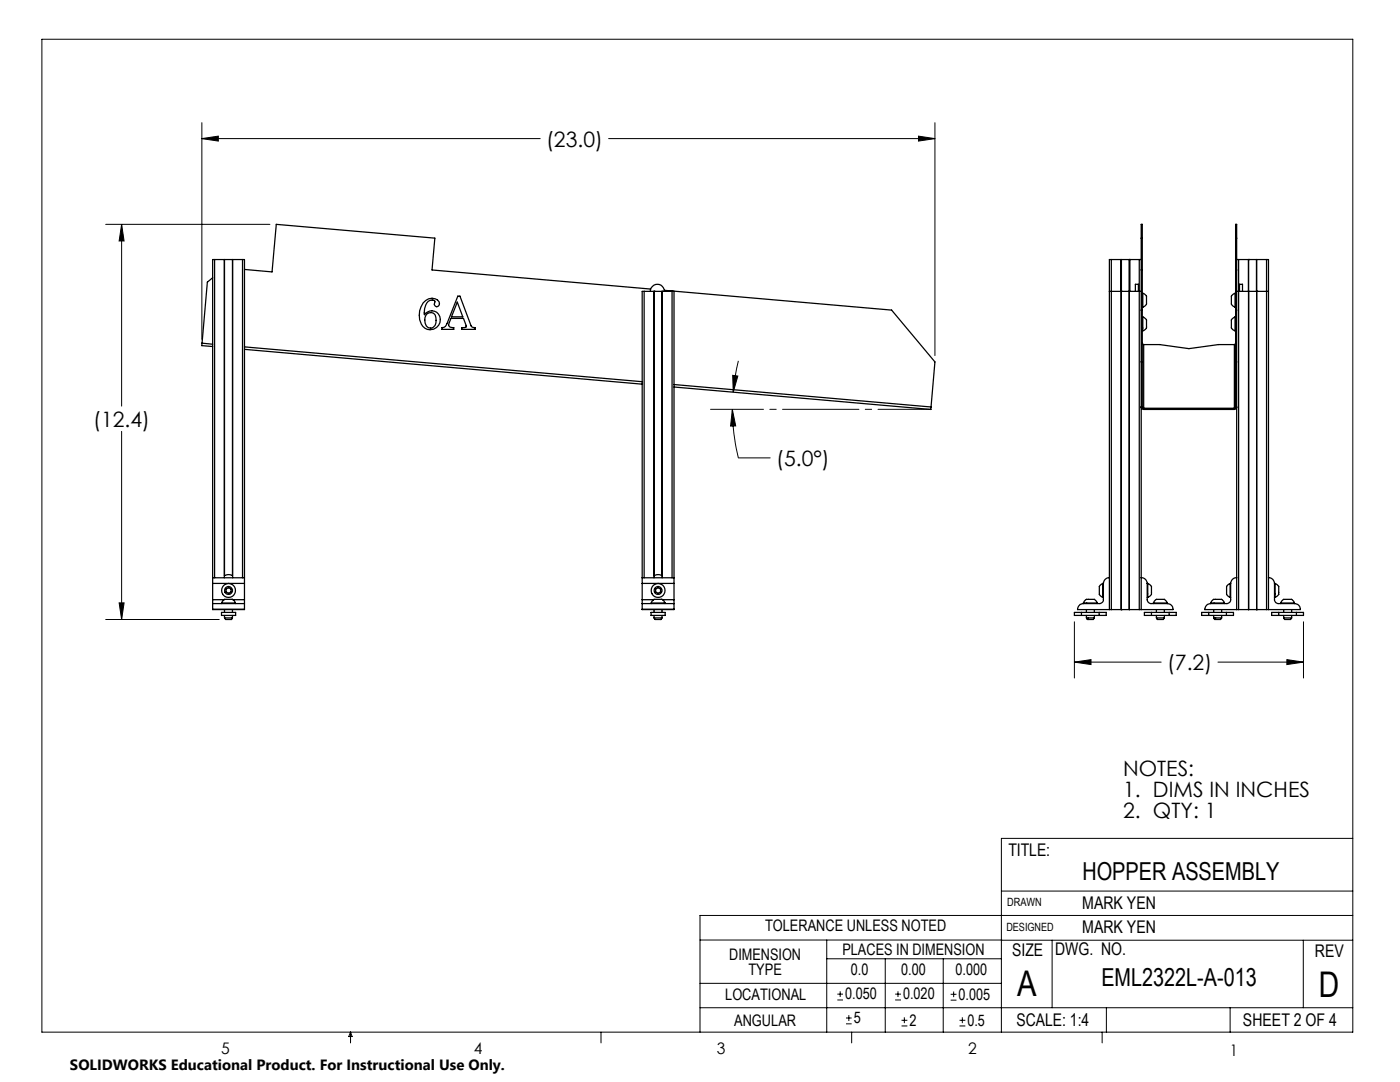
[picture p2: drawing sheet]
<svg xmlns="http://www.w3.org/2000/svg" width="279mm" height="216mm" viewBox="0 0 279 216" stroke-linecap="round" stroke-linejoin="round" font-family="sans-serif">
<g fill="none" stroke="#000" stroke-width=".2">
<path d="M8.4 7.8h261.6v198.2h-261.6zM40.3 24.5v43.2M40.3 27.7h67.5M40.3 27.7l3.3-.5v1zM121.5 27.7h65.1M183.3 27.2l3.3 .5-3.3 .5zM186.6 24.5v46.4M21.1 44.8h32.8M24.3 44.8v36.2M24.3 44.8l.5 3.3h-1zM146.2 74.9l1 .1-.9 3.2zM147.4 72l-.8 3.9-.3 2.3"/>
<path d="M24.3 86.1v37.5M146.2 81.7l.6 3.3h-1zM146.2 81.7a41.8 41.8 0 0 0 1.2 9.7h6.3M21.1 123.6h22.6M23.8 120.3h1l-.5 3.3zM214.4 132.1l3.3-.5v1zM214.4 124.1v11.2M214.4 132.1h17.3M243.1 132.1h17M256.8 131.6l3.3 .5-3.3 .5zM260.1 124.1v11.2M199.8 177.8h70.2"/>
<path d="M270 167.3h-70.2v38.7M139.7 187.6h60.2M139.7 196.2h60.1M165 187.6v18.4M165 191.3h34.8M167.1 199.5h1.1M167.1 198.4h1.1M167.7 197.8v1.1M176.7 191.3v14.7M178.6 199.5h1.2M178.6 198.4h1.2M179.2 197.8v1.1"/>
<path d="M188.2 191.3v14.7M189.7 199.6h1.2M189.7 198.4h1.2M190.3 197.8v1.2M199.8 187.6h70.2M210 187.6v13.5M260.1 187.6v13.5M270 182.7h-130.3v23.3M70 206v2.1M70 206l.3 .8h-.7zM119.9 206v2.1M139.7 201.1h130.3"/>
<path d="M168.8 204.3h1.2M168.8 203.1h1.2M169.4 202.6v1.1M170 206v2.1M179.9 204.7h1.2M179.9 203.6h1.2M180.5 203v1.2M191.5 204.7h1.2M191.5 203.6h1.2M192.1 203v1.2M220 206v2.1M220.8 201.1v4.9"/>
<path d="M245.5 201.1v4.9"/>
</g>
<path d="M185.8 81.7h-44" fill="none" stroke="#000" stroke-width=".2" stroke-dasharray="15.2 1.3 1.3 1.3" stroke-dashoffset="4.7"/>
<g fill="#000">
<path d="M24.3 44.8l.5 3.3h-1zM23.8 120.3h1l-.5 3.3zM40.3 27.7l3.3-.5v1zM183.3 27.2l3.3 .5-3.3 .5zM214.4 132.1l3.3-.5v1zM256.8 131.6l3.3 .5-3.3 .5z"/>
<path d="M146.2 74.9l1 .1-.9 3.2zM146.2 81.7l.6 3.3h-1z"/>
</g>
<g fill="none" stroke="#000" stroke-width=".25">
<path d="M42.4 55.4l-1 .9-1.1 12.2M42.8 51.8h-.4v63.5M42.8 51.8h5.6M42.8 51.8v63.5M44.8 51.8v63.5M44.8 51.8v63.1l.1-.1a1.41 1.41 0 0 1 1.5 .1v-63.1M46.4 51.8v63.5M48.4 51.8h.4v63.5M48.4 51.8v63.5M48.8 53.8l5.5 .5 .8-9.5 31.7 2.7-.6 6.4 43.7 3.8M91.4 59.1h.4l2.2 5.9a.73 .73 0 0 0 .8 .4v.3h-2.7v-.3l.9-.1 .1-.2-.6-1.6h-2.5a1.79 1.79 0 0 0-.4 1.6 .87 .87 0 0 0 1 .3v.3h-2.4v-.3a.99 .99 0 0 0 1-.8zM128.6 58.1h-.4v57.2"/>
<path d="M128.6 58.1h5.5M128.6 58.1v57.2M129.8 58.1a1.41 1.41 0 0 1 1.4-1.4 1.41 1.41 0 0 1 1.4 1.4M130.5 58.1h.1M130.5 58.1v57.2M132.1 58.1l-.1 56.7a1.48 1.48 0 0 0-1.5 .1M132.2 58.1v57.2M132.6 57.9l45.3 4 8.7 10.3-.8 9M134.1 58.1h.4v57.2M134.1 58.1v57.2M221.4 58.1h6.4M221.8 51.8h-.4v69.8"/>
<path d="M221.8 51.8h1.9M221.8 51.8v69.8M223.7 51.8h.1M223.7 51.8v6.3M223.8 58.1h.1M223.8 51.8h1.6M223.8 51.8v69.8M223.8 51.8v6.3M225.4 51.8h.1M225.4 51.8v69.8M225.5 51.8h1.9M225.5 51.8v6.3"/>
<path d="M226.6 58.1v-1.4h.6v1.4M227.4 51.8h.4M227.4 51.8v69.8M227.8 53.9h.2M227.8 47.5h.2M228 58.5h.1M228.1 58.5l.3 .2a.92 .92 0 0 1 .4 1.1 1.12 1.12 0 0 1-.3 1.3l-.4 .2M228.1 58.5v2.8M246.5 58.5l-.4 .2a.75 .75 0 0 0-.4 1 1.24 1.24 0 0 0 .4 1.4l.4 .2M246.5 58.5v2.8M246.5 58.5h.1M246.6 53.9h.2"/>
<path d="M246.6 47.5h.2M246.8 51.8h.4M246.8 58.1h6.4M247.2 51.8h5.6M247.2 51.8v69.8M247.4 58.1v-1.4h.6v1.4M249.2 51.8h.1M249.2 51.8v69.8M249.2 58.1v63.5M250.8 51.8v6.3M250.8 58.1h.1M250.8 51.8v69.8"/>
<path d="M252.8 51.8h.4v69.8M252.8 51.8v69.8M40.3 68.5v.5l2.1 .1M40.3 68.5l2.1 .2M48.8 69.7l79.4 7M48.8 69.2l79.4 7M84.5 60.4a1.97 1.97 0 0 1 3.1-.2 .66 .66 0 0 1-.4 1 .73 .73 0 0 1-.4-1.1 1.14 1.14 0 0 0-1.8 .7l-.3 .8v1.2a1.79 1.79 0 0 1 2.8-.2 1.79 1.79 0 0 1-.4 2.7 2.08 2.08 0 0 1-2.1 .3 2.08 2.08 0 0 1-1.3-1.8 4.2 4.2 0 0 1 .8-3.4zM85.2 62.6a1.07 1.07 0 0 1 1.2-.1 1.07 1.07 0 0 1 .6 .9 1.73 1.73 0 0 1-.8 2 1.07 1.07 0 0 1-1.4-.9 1.88 1.88 0 0 1 .4-1.9zM91.3 60.3l1.1 2.9h-2.3zM134.5 77.2l51.3 4.5v-.5M134.5 76.7l51.3 4.5M227.8 72.2h.2"/>
<path d="M227.8 61.9h.2M228 68.5l.2 .3M228 61.3h.1M228 63.3h.1M228 66h.1M228.1 63.3l.3 .1a.96 .96 0 0 1 .4 1.2 1.01 1.01 0 0 1-.3 1.2l-.4 .2M228.1 63.3v2.7M228.2 68.8v12.9M228.2 68.8h3.2l5.9 .8 5.9-.8h3.1M246.3 68.8v12.9M246.5 63.3l-.2 .1a1.01 1.01 0 0 0-.6 1.3 1 1 0 0 0 .8 1.3M246.5 63.3v2.7"/>
<path d="M246.5 61.3h.1M246.5 63.3h.1M246.5 66h.1M246.6 68.5l-.3 .3M246.6 72.2h.2M246.6 61.9h.2M228 81.2l.1 .3h18.3l.2-.3M228 81.2h-.2v.3l.4 .2M228 81.2v-36.4h-.2v76.8M228.2 81.7h18.1M246.6 81.2h.2l-.1 .3-.4 .2M246.6 81.2v-36.4h.2v76.8"/>
<path d="M42.4 119.7v.7M42.4 115.3v1.1M42.4 116.4v3.3M42.4 115.3h6.4M42.4 116.4h6.4M42.4 119.7h2.4M45.1 117.5l.5-.2 .5 .2v.6l-.5 .3-.5-.3zM46.5 119.7h2.3M48.8 119.7v.7M48.8 115.3v1.1M48.8 116.4v3.3M128.2 119.7v.7"/>
<path d="M128.2 115.3v1.1M128.2 116.4v3.3M128.2 115.3h6.3M128.2 116.4h6.3M128.2 119.7h2.3M130.8 117.5l.5-.2 .5 .2v.6l-.5 .3-.5-.3zM132.2 119.7h2.3M134.5 119.7v.7M134.5 115.3v1.1M134.5 116.4v3.3M220.1 116.4l-.3 .2a.91 .91 0 0 0-.4 1.1 1.03 1.03 0 0 0 .3 1.3l.4 .2M220.1 116.4v2.8"/>
<path d="M220.1 116.4h.1M220.1 119.2h.1M220.2 116.4v3.3a.78 .78 0 0 1-.8 .7h-3.2a1.21 1.21 0 0 0-1.1 1.2h6.3M221.4 115.3a1.14 1.14 0 0 0-1.2 1.1M227.8 115.3a1.14 1.14 0 0 1 1.2 1.1M229 116.4v3.3a.78 .78 0 0 0 .7 .7h3.3M229 116.4h.1M229 119.2h.1M229.1 116.4l.3 .2a.86 .86 0 0 1 .4 1.1 1.03 1.03 0 0 1-.3 1.3l-.4 .2M229.1 116.4v2.8M245.5 116.4l-.3 .2a.91 .91 0 0 0-.4 1.1 1.03 1.03 0 0 0 .3 1.3l.4 .2M245.5 116.4v2.8"/>
<path d="M245.5 116.4h.1M245.5 119.2h.1M245.6 116.4v3.3a.78 .78 0 0 1-.8 .7h-3.2a1.21 1.21 0 0 0-1.1 1.2h6.3M246.8 115.3a1.14 1.14 0 0 0-1.2 1.1M253.2 115.3a1.14 1.14 0 0 1 1.2 1.1M254.4 116.4v3.3a.78 .78 0 0 0 .7 .7h3.3a1.15 1.15 0 0 1 1.1 1.2h-6.3M254.4 116.4h.1M254.4 119.2h.1M254.5 116.4l.3 .2a.86 .86 0 0 1 .4 1.1 1.03 1.03 0 0 1-.3 1.3l-.4 .2M254.5 116.4v2.8M42.4 120.4v1.2M42.4 121.6h6.4"/>
<path d="M42.4 120.4h6.4M44.2 122.2h2.8v.6h-2.8zM44.2 120.3l.3-.4a.9 .9 0 0 1 1.1-.3 1.04 1.04 0 0 1 1.4 .7M44.2 120.3h2.8M44.2 120.3v.1M44.8 123.3h1.6M44.8 123.3l.2 .3h1.2l.2-.3M44.8 121.6v.6M44.8 122.8v.5M46.4 121.6v.6M46.4 122.8v.5M47 120.3v.1"/>
<path d="M48.8 120.4v1.2M128.2 120.4v1.2M128.2 121.6h6.3M128.2 120.4h6.3M129.9 122.2h2.9v.6h-2.9zM130 120.3l.2-.4a.9 .9 0 0 1 1.1-.3 1.04 1.04 0 0 1 1.4 .7M130 120.3h2.7M130 120.3v.1M130.5 123.3l.2 .3h1.2l.2-.3M130.5 123.3h1.6M130.5 121.6v.6M130.5 122.8v.5"/>
<path d="M132.1 121.6v.6M132.1 122.8v.5M132.7 120.3v.1M134.5 120.4v1.2M215.8 122.2h-1.4v.6h1.4M215.8 122.2v.6M215.8 122.2h3.6M215.8 122.8h3.6M216.2 120.3l.2-.3a.92 .92 0 0 1 1.1-.4 1.12 1.12 0 0 1 1.3 .3l.2 .4M216.2 120.3h2.8M216.2 120.3v.1M216.8 123.3h1.6"/>
<path d="M216.8 123.3l.2 .3h1.2l.2-.3M216.8 121.6v.6M216.8 122.8v.5M218.4 121.6v.6M218.4 122.8v.5M219 120.3v.1M219.4 122.2h1.4v.6h-1.4M219.4 122.2v.6M221.4 121.6h.4M221.8 121.6h5.6M223.8 121.6h.1M227.4 121.6h.4"/>
<path d="M229.8 122.2h-1.4v.6h1.4M229.8 122.2h3.5M229.8 122.8h3.5M229.8 122.2v.6M230.2 120.3l.1-.3a.92 .92 0 0 1 1.1-.4 1.12 1.12 0 0 1 1.3 .3l.2 .4M230.2 120.3h2.7M230.2 120.3v.1M230.8 123.3h1.6M230.8 123.3l.2 .3h1.2l.2-.3M230.8 121.6v.6M230.8 122.8v.5M232.4 121.6v.6"/>
<path d="M232.4 122.8v.5M232.9 120.3v.1M233 120.4a1.15 1.15 0 0 1 1.1 1.2h-6.3M233.3 122.2h1.4v.6h-1.4M233.3 122.2v.6M241.2 122.2h-1.4v.6h1.4M241.2 122.2h3.6M241.2 122.8h3.6M241.2 122.2v.6M241.6 120.3l.2-.3a.92 .92 0 0 1 1.1-.4 1.12 1.12 0 0 1 1.3 .3l.2 .4M241.6 120.3h2.8M241.6 120.3v.1"/>
<path d="M242.2 123.3l.2 .3h1.2l.2-.3M242.2 123.3h1.6M242.2 121.6v.6M242.2 122.8v.5M243.8 121.6v.6M243.8 122.8v.5M244.4 120.3v.1M244.8 122.2h1.4v.6h-1.4M244.8 122.2v.6M246.8 121.6h.4M247.2 121.6h5.6M250.8 121.6h.1"/>
<path d="M252.8 121.6h.4M255.2 122.2h-1.4v.6h1.4M255.2 122.2h3.5M255.2 122.8h3.5M255.2 122.2v.6M255.6 120.3l.1-.3a.92 .92 0 0 1 1.1-.4 1.12 1.12 0 0 1 1.3 .3l.2 .4M255.6 120.3h2.7M255.6 120.3v.1M256.2 123.3h1.6M256.2 123.3l.2 .3h1.2l.2-.3M256.2 121.6v.6M256.2 122.8v.5"/>
<path d="M257.8 121.6v.6M257.8 122.8v.5M258.3 120.3v.1M258.7 122.2h1.4v.6h-1.4M258.7 122.2v.6"/>
<circle cx="45.6" cy="117.8" r=".8"/>
<circle cx="45.6" cy="117.8" r="1.39"/>
<circle cx="131.3" cy="117.8" r=".8"/>
<circle cx="131.3" cy="117.8" r="1.39"/>
</g>
<g font-size="7.1">
<text x="203" y="198.7">A</text>
<text x="263.2" y="198.9">D</text>
</g>
<g font-size="4.9">
<text x="216" y="175.7">HOPPER ASSEMBLY</text>
<text x="219.8" y="196.7">EML2322L-A-013</text>
</g>
<g font-size="4.2">
<text x="109" y="29.2">(23.0)</text>
<text x="18.6" y="85.1">(12.4)</text>
<text x="154.9" y="93">(5.0°)</text>
<text x="232.9" y="133.7">(7.2)</text>
<text x="224.2" y="154.8">NOTES:</text>
<text x="224.2" y="158.9">1. DIMS IN INCHES</text>
<text x="224.2" y="163.1">2. QTY: 1</text>
</g>
<g font-size="3.5">
<text x="201.2" y="170.7">TITLE:</text>
<text x="216" y="181.4">MARK YEN</text>
<text x="202" y="190.7">SIZE</text>
<text x="210.6" y="190.6">DWG. NO.</text>
<text x="216" y="186.2">MARK YEN</text>
<text x="262.4" y="190.9">REV</text>
<text x="202.9" y="204.6">SCALE: 1:4</text>
<text x="248.1" y="204.6">SHEET 2 OF 4</text>
</g>
<g font-size="3.2">
<text x="152.7" y="185.7">TOLERANCE UNLESS NOTED</text>
<text x="145.5" y="191.5">DIMENSION</text>
<text x="168.1" y="190.5">PLACES IN DIMENSION</text>
<text x="149.4" y="194.6">TYPE</text>
<text x="169.8" y="194.6">0.0</text>
<text x="179.8" y="194.6">0.00</text>
<text x="190.7" y="194.6">0.000</text>
<text x="144.7" y="199.6">LOCATIONAL</text>
<text x="168.7" y="199.4">0.050</text>
<text x="180.2" y="199.4">0.020</text>
<text x="191.3" y="199.5">0.005</text>
<text x="146.5" y="204.6">ANGULAR</text>
<text x="170.4" y="204.2">5</text>
<text x="181.5" y="204.6">2</text>
<text x="193.1" y="204.6">0.5</text>
<text x="44.2" y="210.4">5</text>
<text x="94.6" y="210.3">4</text>
<text x="143.1" y="210.4">3</text>
<text x="193.2" y="210.3">2</text>
<text x="245.4" y="210.6">1</text>
</g>
<text font-size="3" x="14" y="213.5">SOLIDWORKS Educational Product. For Instructional Use Only.</text>
<g font-size="2.3">
<text x="200.8" y="185.7">DESIGNED</text>
<text x="201" y="180.9">DRAWN</text>
</g>
</svg>
